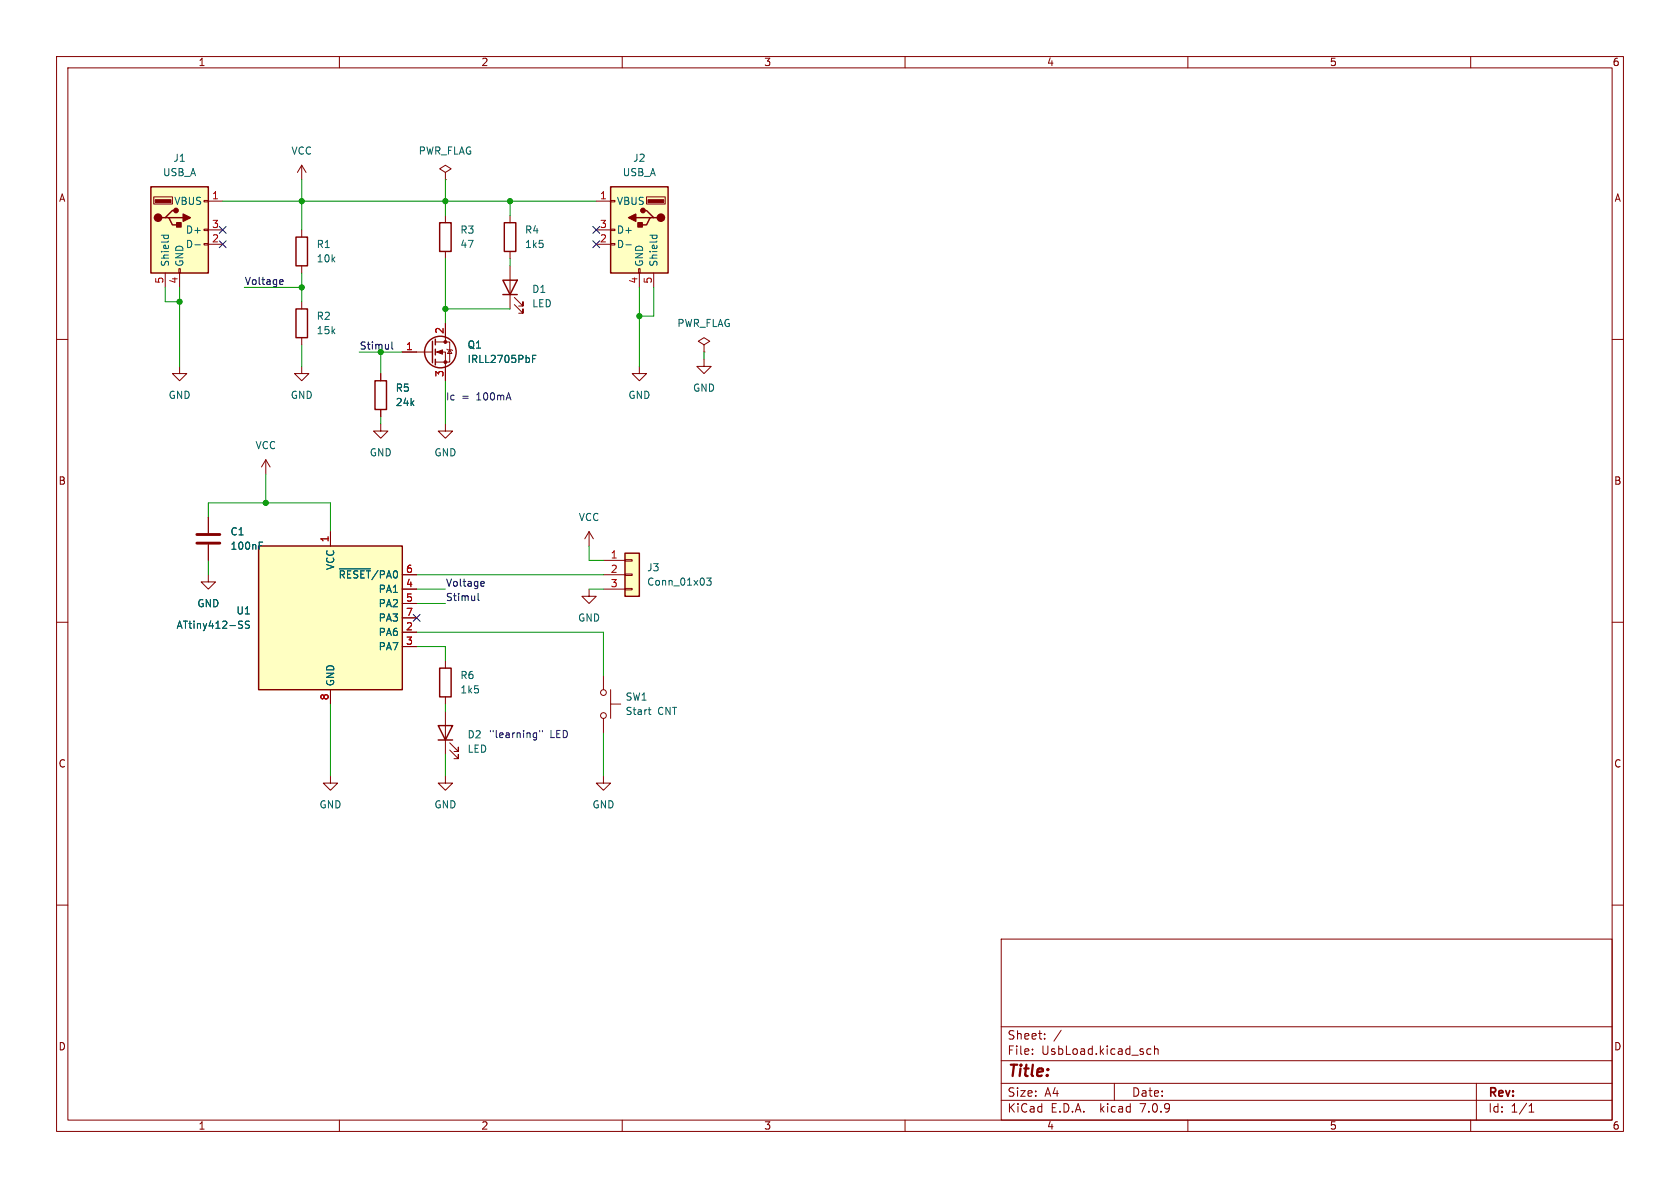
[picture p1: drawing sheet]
<svg xmlns="http://www.w3.org/2000/svg" width="297mm" height="210mm" viewBox="0 0 297 210" stroke-linecap="round" stroke-linejoin="round" font-family="sans-serif">
<g fill="none" stroke="#840000" stroke-width=".18">
<path d="M10 10h277v190h-277zM12 12h273v186h-273zM60 10v2M110 10v2M160 10v2M210 10v2M260 10v2M27.2 34.8h3.3v1.3h-3.3zM36.1 35.4h.7v.3h-.7zM36.8 35.6h2.6M53.3 29.2v2.6M53.3 29.2l-.7 1.3"/>
<path d="M53.3 29.2l.8 1.3M78.7 30.5l1.1-.7-1.1-.6-1 .6 1 .7v1.3M78.7 31.8h.1M78.7 38.1v1.3M90.2 38.1v1.3M105.4 35.6h2.5M107.9 35.4h.8v.3h-.8zM114.3 34.8h3.3v1.3h-3.3zM10 60h2M29.2 48.3v2.5M31.6 47.5h.3v.8h-.3zM31.7 48.3v2.5"/>
<path d="M36.1 43.1h.7v.2h-.7zM36.1 40.5h.7v.3h-.7zM36.8 43.2h2.6M36.8 40.6h2.6M53.3 40.6v1.3M53.3 47v1.3M53.3 53.3v1.3M53.3 59.7v1.3M78.7 44.5v1.2M78.7 57.2v3.3M90.2 44.5v1.2M90.2 47v7.6"/>
<path d="M90.9 53.8l1.6 1.6v-.8v.8h-.8M90.9 52.6l1.6 1.5v-.8v.8h-.8M105.4 43.2h2.5M105.4 40.6h2.5M107.9 43.1h.8v.2h-.8zM107.9 40.5h.8v.3h-.8zM112.9 47.5h.3v.8h-.3zM113 48.3v2.5M115.6 48.3v2.5M285 60h2M31.7 64.8v1.2h1.3l-1.3 1.3-1.2-1.3h1.2M53.3 64.8v1.2h1.3l-1.3 1.3-1.2-1.3h1.2"/>
<path d="M67.3 74.9v1.3h1.3l-1.3 1.3-1.3-1.3h1.3M67.3 66v1.3M67.3 72.4v1.3M71.1 62.2h5.4M77 62.2h1.7v5.1M77 60.5h2.5v3.5h-2.5M78.7 74.9v1.3h1.3l-1.3 1.3-1.2-1.3h1.2M79 61.7l.1 .1h.8l.1 .2M79.5 61.8l.4 .7h-.8zM113 64.8v1.2h1.3l-1.3 1.3-1.2-1.3h1.2M124.5 63.5v1.3h1.2l-1.2 1.2-1.3-1.2h1.3M124.5 61l1-.7-1-.6-1.1 .6 1.1 .7v1.2"/>
<path d="M124.5 62.2h.1M36.8 91.4v2.8M36.8 96.3v2.8M47 81.3l-.8 1.3M47 81.3v2.5M47 81.3l.8 1.3M58.4 94v2.5M104.1 94l-.7 1.3M104.1 94v2.5M104.1 94l.8 1.3M106.7 99.1h3.8M110.5 98.9h1.3v.3h-1.3z"/>
<path d="M10 110h2M36.8 101.6v1.3h1.3l-1.3 1.2-1.2-1.2h1.2M71.1 101.6h2.6M71.1 104.1h2.6M71.1 111.8h2.6M71.1 114.3h2.6M71.1 106.7h2.6M71.1 109.2h2.6M78.7 116.8v1.3M104.1 104.1v1.3h1.3l-1.3 1.3-1.2-1.3h1.2M106.7 101.6h3.8M106.7 104.1h3.8"/>
<path d="M106.7 119.4v2.5M110.5 104h1.3v.3h-1.3zM110.5 101.5h1.3v.2h-1.3zM285 110h2M58.4 137.2v1.2h1.3l-1.3 1.3-1.3-1.3h1.3M58.4 121.9v2.6M78.7 137.2v1.2h1.3l-1.3 1.3-1.2-1.3h1.2M78.7 123.2v1.3M78.7 125.7v7.7M79.5 132.6l1.5 1.5v-.7v.7h-.7M79.5 131.3l1.5 1.5v-.7v.7h-.7M106.7 137.2v1.2h1.2l-1.2 1.3-1.3-1.3h1.3"/>
<path d="M106.7 127v2.5M107.9 124.5h1.8M107.9 121.9v5.1M10 160h2M285 160h2M177 166h108v32h-108zM60 198v2M110 198v2M160 198v2M177 194.5h108M177 191.5h108M177 187.5h108"/>
<path d="M177 181.5h108M182.5 186.3v.1M182.5 185.5v.1M184.7 183.6v.1M184.7 182.8v.1M187.6 182.1l-1.3 2M197 191.5v3M202.9 186.3h.6M202.9 185.5h.6M204.1 185.5l.2-.1 .4 .1v.9M204.1 184.9v1.5M210 198v2"/>
<path d="M260 198v2M261 191.5v6.5M270.3 196.6h.9M270.3 195.5l.4-.4v1.5"/>
<circle cx="106.7" cy="122.4" r=".51"/>
<circle cx="106.7" cy="126.5" r=".51"/>
</g>
<g fill="none" stroke="#840000" stroke-width=".25">
<path d="M26.7 33h10.1v15.3h-10.1zM29.2 38.5h.6l.7 1.3h1.2M29.8 38.5h2.6M31.1 37.2h-.6l-1.3 1.3h-.6M77.7 39.4h2.1v5.1h-2.1zM89.2 39.4h2v5.1h-2zM107.9 33h10.2v15.3h-10.2zM112.4 38.5h2.5M113.7 37.2h.6l1.3 1.3h.6M115.6 38.5h-.7l-.6 1.3h-1.3M52.3 41.9h2.1v5.1h-2.1zM52.3 54.6h2.1v5.1h-2.1z"/>
<path d="M77 59.9v1.1M88.9 49.5h2.5l-1.2 2.6zM88.9 52.1h2.5M66.3 67.3h2v5.1h-2zM76.5 60.3v3.8M77 61.7v1M77 63.5v1M45.7 96.5h25.4v25.4h-25.4zM110.5 97.8h2.5v7.6h-2.5zM77.7 118.1h2.1v5.1h-2.1zM77.5 128.3h2.5l-1.3 2.5zM77.5 130.8h2.5"/>
<circle cx="77.9" cy="62.2" r="2.79"/>
</g>
<g fill="#ffffc2" stroke="#ffffc2" stroke-width=".18">
<path d="M107.9 33h10.2v15.3h-10.2z"/>
<path d="M26.7 33h10.1v15.3h-10.1z"/>
<path d="M110.5 97.8h2.5v7.6h-2.5z"/>
<path d="M45.7 96.5h25.4v25.4h-25.4z"/>
</g>
<g fill="#840000" stroke="#840000" stroke-width=".25">
<path d="M111.1 38.5l1.3-.7v1.3z"/>
<path d="M112.8 39.4h.7v.7h-.7z"/>
<path d="M32.4 37.8l1.3 .7-1.3 .6z"/>
<path d="M31.2 39.4h.8v.7h-.8z"/>
<circle cx="116.8" cy="38.5" r=".63"/>
<circle cx="113.7" cy="37.2" r=".38"/>
<circle cx="27.9" cy="38.5" r=".63"/>
<circle cx="31.1" cy="37.2" r=".38"/>
</g>
<g fill="#840000" stroke="#840000" stroke-width=".18">
<path d="M114.6 35.3h2.7v.5h-2.7z"/>
<path d="M27.4 35.3h2.8v.5h-2.8z"/>
<path d="M77.2 62.2l1-.4v.8z"/>
<circle cx="78.7" cy="64" r=".25"/>
<circle cx="78.7" cy="60.5" r=".25"/>
</g>
<g fill="none" stroke="#006464" stroke-width=".18">
<path d="M28.5 41.6h1.3M29 41.6l-.1 .3M29.7 41.6l.1 .3M34.4 43.3h1M110.6 43.3h1M114.9 41.6h1.2M115.4 41.6l-.1 .3M116.1 41.6v.3M94.2 63.4h.4M94.8 62.8h-.6v1.3M45.8 96.4h.5M45.8 95.8h.6"/>
<path d="M42.4 110.4l.4 .1 .1 .3-.3 .3h-.3M42.4 109.8l.5 .1M44.1 109.9l-.5-.1-.2 .2 .1 .3 .5 .3v.3l-.1 .2-.5-.1M60 100.6h5.5M124.9 102.2h.8l-.4 .5 .4 .1v.5l-.2 .1-.6-.1M114.6 125.5h.5M114.8 126.1l.3 .2"/>
</g>
<path d="M34.8 94.5h4.1M34.8 96h4.1" fill="none" stroke="#840000" stroke-width=".51"/>
<path d="M49.6 49.4l.4 .1 .1 .2-.7 .2M50 50.2l-.4 .1M69.3 60.4v1.1l.2 .2M84.5 104.9v1.1l.2 .2M85.2 102.8h.4v.3l-.6 .1M85.6 103.6h-.4" fill="none" stroke="#0f0f0f" stroke-width=".18"/>
<path d="M94.4 130.3h.5M94.4 129.6h.5M94.9 129.5v1.1l-.3 .2h-.3M95.4 129.1v.3M95.9 129.1v.3" fill="none" stroke="#0000c2" stroke-width=".18"/>
<g fill="none" stroke="#009600" stroke-width=".18">
<path d="M39.4 35.6h66M53.3 31.8v8.8M78.7 31.8v6.3M90.2 35.6v2.5M29.2 50.8v2.5h2.5M31.7 50.8v14M43.2 50.8h10.1M53.3 48.3v5M78.7 45.7v11.5M78.7 54.6h11.5M90.2 45.7v1.3M113 50.8v14"/>
<path d="M115.6 50.8v5.1h-2.6M53.3 61v3.8M63.5 62.2h7.6M67.3 62.2v3.8M67.3 73.7v1.2M78.7 67.3v7.6M124.5 62.2v1.3M36.8 91.4v-2.5h21.6v5.1M36.8 99.1v2.5M47 83.8v5.1M104.1 96.5v2.6h2.6M73.7 114.3h5v2.5"/>
<path d="M73.7 106.7h5M73.7 104.1h5M73.7 111.8h33v7.6M73.7 101.6h33M104.1 104.1h2.6M58.4 124.5v12.7M78.7 124.5v1.2M78.7 133.4v3.8M106.7 129.5v7.7"/>
</g>
<path d="M38.8 42.6l1.2 1.2M38.8 40l1.2 1.2M40 42.6l-1.2 1.2M40 40l-1.2 1.2M104.8 40l1.2 1.2M104.8 42.6l1.2 1.2M106 40l-1.2 1.2M106 42.6l-1.2 1.2M73.1 108.6l1.2 1.2M74.3 108.6l-1.2 1.2" fill="none" stroke="#000084" stroke-width=".18"/>
<g fill="#009600" stroke="#009600" stroke-width=".18">
<circle cx="53.3" cy="35.6" r=".46"/>
<circle cx="31.7" cy="53.3" r=".46"/>
<circle cx="53.3" cy="50.8" r=".46"/>
<circle cx="78.7" cy="35.6" r=".46"/>
<circle cx="78.7" cy="54.6" r=".46"/>
<circle cx="90.2" cy="35.6" r=".46"/>
<circle cx="67.3" cy="62.2" r=".46"/>
<circle cx="113" cy="55.9" r=".46"/>
<circle cx="47" cy="88.9" r=".46"/>
</g>
<text font-size="2.8" fill="#840000" x="178" y="190.9">Title:</text>
<g font-size="2.1" fill="#840000">
<text x="178" y="184">Sheet:</text>
<text x="178" y="186.7">File:</text>
<text x="184.1" y="186.7">UsbLoad.kicad_sch</text>
<text x="178" y="196.9">KiCad</text>
<text x="178" y="194.1">Size:</text>
<text x="184.7" y="194.1">A4</text>
<text x="185.7" y="196.9">E.D.A.</text>
<text x="194.6" y="196.9">kicad</text>
<text x="200" y="194.1">Date:</text>
<text x="201.8" y="196.9">7.0.9</text>
<text x="263" y="194.3">Rev:</text>
<text x="263" y="196.9">Id:</text>
<text x="267.1" y="196.9">1/1</text>
</g>
<g font-size="1.8" fill="#840000">
<text x="35" y="11.9">1</text>
<text x="85" y="11.9">2</text>
<text x="135" y="11.9">3</text>
<text x="185" y="11.9">4</text>
<text x="235" y="11.9">5</text>
<text x="285" y="11.9">6</text>
<text x="10.3" y="35.9">A</text>
<text x="285.3" y="35.9">A</text>
<text x="10.3" y="85.9">B</text>
<text x="285.3" y="85.9">B</text>
<text x="10.3" y="135.9">C</text>
<text x="285.3" y="135.9">C</text>
<text x="10.3" y="185.9">D</text>
<text x="285.3" y="185.9">D</text>
<text x="35" y="199.9">1</text>
<text x="85" y="199.9">2</text>
<text x="135" y="199.9">3</text>
<text x="185" y="199.9">4</text>
<text x="235" y="199.9">5</text>
<text x="285" y="199.9">6</text>
</g>
<g font-size="1.8" fill="#006464">
<text x="30.6" y="28.8">J1</text>
<text x="51.4" y="27.5">VCC</text>
<text x="73.9" y="27.5">PWR_FLAG</text>
<text x="111.8" y="28.8">J2</text>
<text x="28.7" y="31.3">USB_A</text>
<text x="110" y="31.3">USB_A</text>
<text x="30.7" y="36.4">VBUS</text>
<text x="32.8" y="41.5">D+</text>
<text x="81.3" y="41.5">R3</text>
<text x="92.7" y="41.5">R4</text>
<text x="109" y="36.4">VBUS</text>
<text x="109" y="41.5">D+</text>
<text x="30.1" y="47.2" transform="rotate(-90 30.1 47.2)">Shield</text>
<text x="32.6" y="47.2" transform="rotate(-90 32.6 47.2)">GND</text>
<text x="32.8" y="44">D-</text>
<text x="55.9" y="44">R1</text>
<text x="55.9" y="46.6">10k</text>
<text x="81.3" y="44">47</text>
<text x="92.7" y="44">1k5</text>
<text x="109" y="44">D-</text>
<text x="113.9" y="47.2" transform="rotate(-90 113.9 47.2)">GND</text>
<text x="116.4" y="47.2" transform="rotate(-90 116.4 47.2)">Shield</text>
<text x="94" y="52">D1</text>
<text x="55.9" y="56.7">R2</text>
<text x="55.9" y="59.3">15k</text>
<text x="94" y="54.5">LED</text>
<text x="119.6" y="58">PWR_FLAG</text>
<text x="82.6" y="61.8">Q1</text>
<text x="82.6" y="64.4">IRLL2705PbF</text>
<text x="29.7" y="70.7">GND</text>
<text x="51.3" y="70.7">GND</text>
<text x="69.9" y="69.4">R5</text>
<text x="69.9" y="72">24k</text>
<text x="111" y="70.7">GND</text>
<text x="122.4" y="69.4">GND</text>
<text x="45.1" y="79.6">VCC</text>
<text x="65.3" y="80.9">GND</text>
<text x="76.7" y="80.9">GND</text>
<text x="40.6" y="94.8">C1</text>
<text x="102.2" y="92.3">VCC</text>
<text x="40.6" y="97.4">100nF</text>
<text x="59.3" y="100.9" transform="rotate(-90 59.3 100.9)">VCC</text>
<text x="114.3" y="101.2">J3</text>
<text x="34.8" y="107.5">GND</text>
<text x="59.8" y="102.5">~{RESET}/PA0</text>
<text x="66.8" y="105">PA1</text>
<text x="66.8" y="107.5">PA2</text>
<text x="114.3" y="103.7">Conn_01x03</text>
<text x="31.1" y="111.4">ATtiny412-SS</text>
<text x="41.7" y="108.8">U1</text>
<text x="66.8" y="112.6">PA6</text>
<text x="66.8" y="110.1">PA3</text>
<text x="102.1" y="110.1">GND</text>
<text x="66.8" y="115.2">PA7</text>
<text x="59.3" y="121.4" transform="rotate(-90 59.3 121.4)">GND</text>
<text x="81.3" y="120.2">R6</text>
<text x="81.3" y="122.8">1k5</text>
<text x="110.5" y="124.1">SW1</text>
<text x="82.6" y="130.7">D2</text>
<text x="110.5" y="126.6">Start</text>
<text x="116.3" y="126.6">CNT</text>
<text x="82.6" y="133.3">LED</text>
<text x="56.4" y="143.1">GND</text>
<text x="76.7" y="143.1">GND</text>
<text x="104.6" y="143.1">GND</text>
</g>
<g font-size="1.8" fill="#a90000">
<text x="37.4" y="35.3">1</text>
<text x="106" y="35.3">1</text>
<text x="37.4" y="40.4">3</text>
<text x="106" y="40.4">3</text>
<text x="37.4" y="42.9">2</text>
<text x="106" y="42.9">2</text>
<text x="29" y="50.2" transform="rotate(-90 29 50.2)">5</text>
<text x="31.5" y="50.2" transform="rotate(-90 31.5 50.2)">4</text>
<text x="112.8" y="50.2" transform="rotate(-90 112.8 50.2)">4</text>
<text x="115.3" y="50.2" transform="rotate(-90 115.3 50.2)">5</text>
<text x="78.5" y="59.1" transform="rotate(-90 78.5 59.1)">2</text>
<text x="71.7" y="62">1</text>
<text x="78.5" y="66.7" transform="rotate(-90 78.5 66.7)">3</text>
<text x="58.2" y="96" transform="rotate(-90 58.2 96)">1</text>
<text x="71.7" y="101.3">6</text>
<text x="107.9" y="98.8">1</text>
<text x="107.9" y="101.3">2</text>
<text x="71.7" y="103.9">4</text>
<text x="71.7" y="106.4">5</text>
<text x="107.9" y="103.9">3</text>
<text x="71.7" y="111.5">2</text>
<text x="71.7" y="109">7</text>
<text x="71.7" y="114">3</text>
<text x="58.2" y="123.9" transform="rotate(-90 58.2 123.9)">8</text>
</g>
<g font-size="1.8" fill="#0f0f0f">
<text x="43.2" y="50.5">Voltage</text>
<text x="63.5" y="61.9">Stimul</text>
<text x="78.7" y="103.8">Voltage</text>
<text x="78.7" y="106.3">Stimul</text>
</g>
<g font-size="1.8" fill="#0000c2">
<text x="78.7" y="70.9">Ic</text>
<text x="81.6" y="70.9">=</text>
<text x="84.3" y="70.9">100mA</text>
<text x="86.4" y="130.6">&quot;learning&quot;</text>
<text x="97.2" y="130.6">LED</text>
</g>
</svg>
